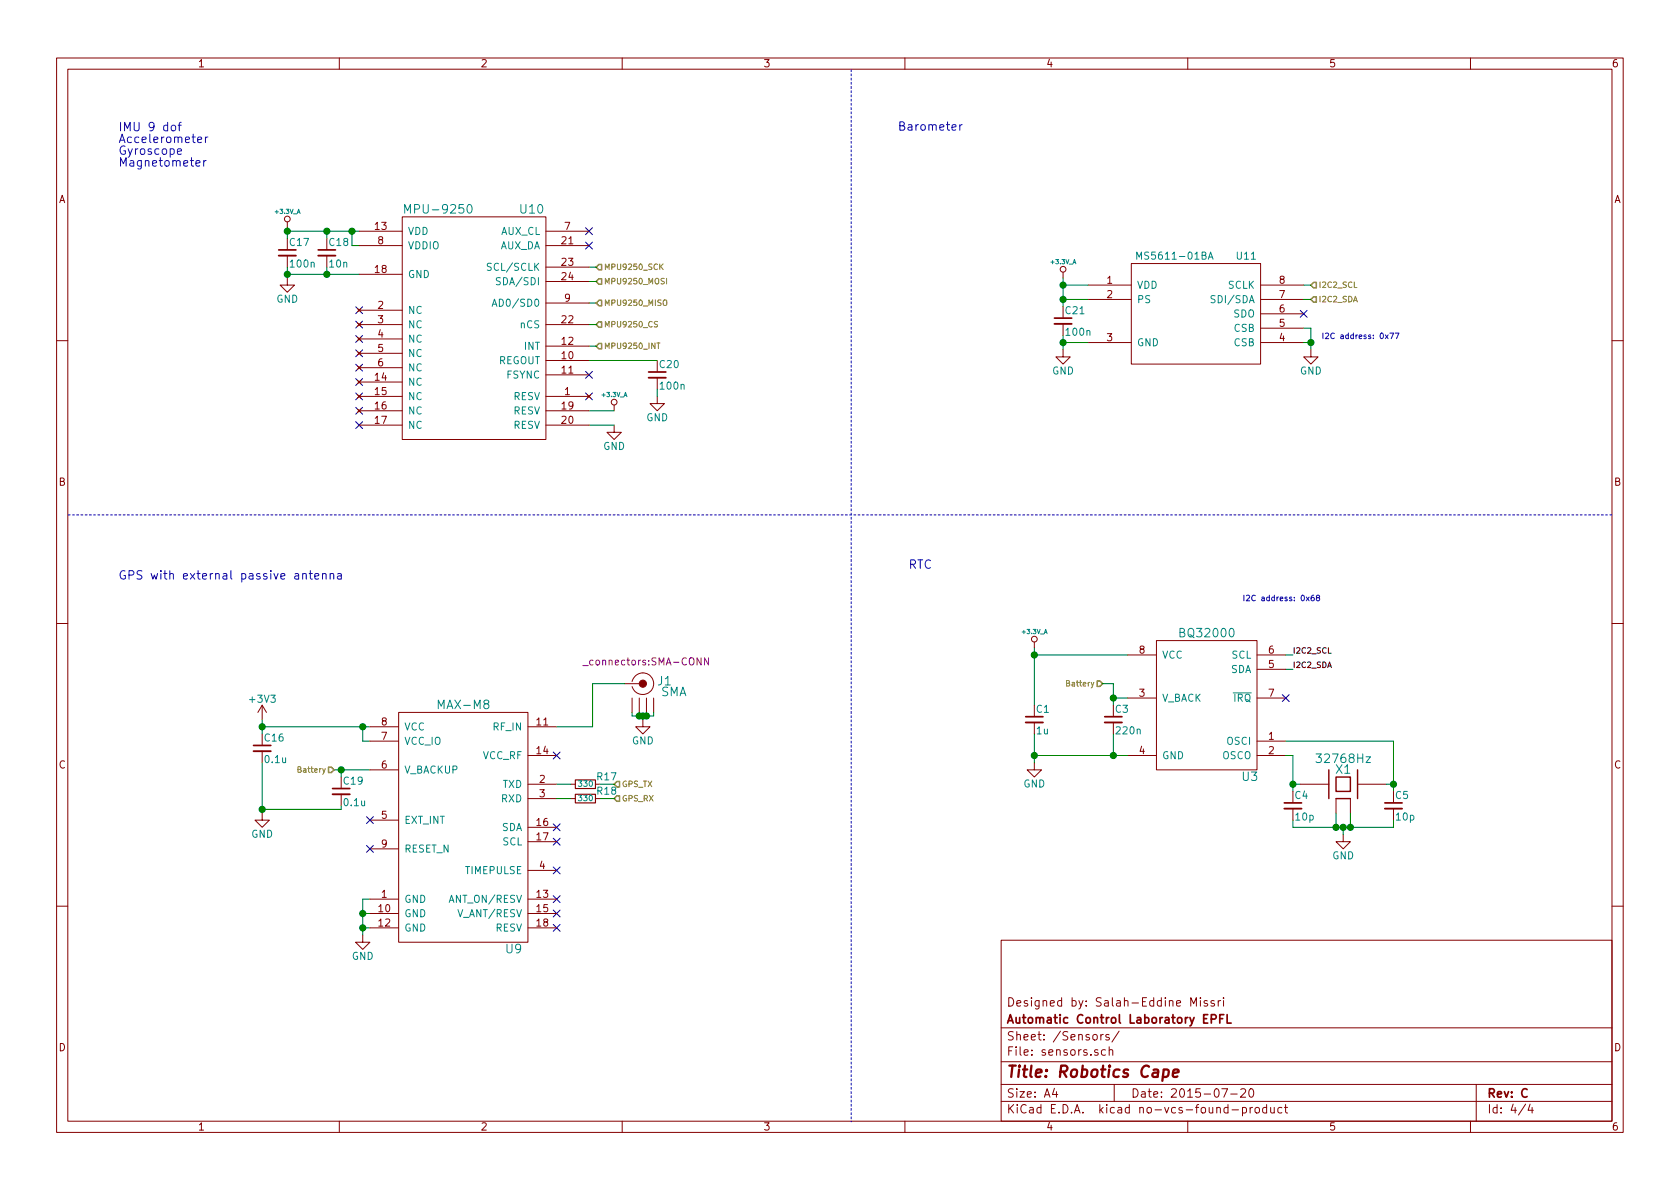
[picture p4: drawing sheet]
EESchema Schematic File Version 2
LIBS:power
LIBS:device
LIBS:transistors
LIBS:conn
LIBS:linear
LIBS:regul
LIBS:74xx
LIBS:cmos4000
LIBS:adc-dac
LIBS:memory
LIBS:xilinx
LIBS:microcontrollers
LIBS:dsp
LIBS:microchip
LIBS:analog_switches
LIBS:motorola
LIBS:texas
LIBS:intel
LIBS:audio
LIBS:interface
LIBS:digital-audio
LIBS:philips
LIBS:display
LIBS:cypress
LIBS:siliconi
LIBS:opto
LIBS:atmel
LIBS:contrib
LIBS:valves
LIBS:phoenix
LIBS:cvra
LIBS:_wireless
LIBS:_stm32
LIBS:_sensors
LIBS:_power
LIBS:_motor_drivers
LIBS:_linear-regulators
LIBS:_ic
LIBS:_div
LIBS:_connectors
LIBS:_charge-pump-regulators
LIBS:_audio
LIBS:_antenna
LIBS:National
LIBS:Mec
LIBS:IRF
LIBS:Comp2014
LIBS:robocape-cache
EELAYER 25 0
EELAYER END
$Descr A4 11693 8268
encoding utf-8
Sheet 4 4
Title "Robotics Cape"
Date "2015-07-20"
Rev "C"
Comp "Automatic Control Laboratory EPFL"
Comment1 "Designed by: Salah-Eddine Missri"
Comment2 ""
Comment3 ""
Comment4 ""
$EndDescr
NoConn ~ 2500 2950
NoConn ~ 2500 2850
NoConn ~ 2500 2750
NoConn ~ 2500 2650
NoConn ~ 2500 2550
NoConn ~ 2500 2450
NoConn ~ 2500 2350
NoConn ~ 2500 2250
NoConn ~ 2500 2150
$Comp
L +3.3V_A #PWR085
U 1 1
P 2000 1575
F 0 "#PWR085" H 2000 1535 30  0001 C CNN
F 1 "+3.3V_A" H 2000 1685 30  0000 C CNN
F 2 "" H 2000 1575 60  0000 C CNN
F 3 "" H 2000 1575 60  0000 C CNN
	1    2000 1575
	1    0    0    -1  
$EndComp
Wire Wire Line
	2000 1600 2500 1600
Wire Wire Line
	2450 1600 2450 1700
Wire Wire Line
	2450 1700 2500 1700
Connection ~ 2450 1600
$Comp
L GND #PWR086
U 1 1
P 2000 1925
F 0 "#PWR086" H 2000 1675 50  0001 C CNN
F 1 "GND" H 2000 1775 50  0000 C CNN
F 2 "" H 2000 1925 60  0000 C CNN
F 3 "" H 2000 1925 60  0000 C CNN
	1    2000 1925
	1    0    0    -1  
$EndComp
Wire Wire Line
	2000 1900 2500 1900
$Comp
L C_Small C18
U 1 1
P 2275 1750
F 0 "C18" H 2285 1820 50  0000 L CNN
F 1 "10n" H 2285 1670 50  0000 L CNN
F 2 "Capacitors_SMD:C_0402" H 2275 1750 60  0001 C CNN
F 3 "" H 2275 1750 60  0000 C CNN
	1    2275 1750
	1    0    0    -1  
$EndComp
$Comp
L C_Small C17
U 1 1
P 2000 1750
F 0 "C17" H 2010 1820 50  0000 L CNN
F 1 "100n" H 2010 1670 50  0000 L CNN
F 2 "Capacitors_SMD:C_0402" H 2000 1750 60  0001 C CNN
F 3 "" H 2000 1750 60  0000 C CNN
	1    2000 1750
	1    0    0    -1  
$EndComp
Wire Wire Line
	2000 1575 2000 1650
Connection ~ 2000 1600
Wire Wire Line
	2000 1850 2000 1925
Connection ~ 2000 1900
Wire Wire Line
	2275 1850 2275 1900
Connection ~ 2275 1900
Wire Wire Line
	2275 1650 2275 1600
Connection ~ 2275 1600
NoConn ~ 4100 1600
NoConn ~ 4100 1700
Text HLabel 4150 1850 2    39   Input ~ 0
MPU9250_SCK
Wire Wire Line
	4150 1850 4100 1850
Text HLabel 4150 1950 2    39   Input ~ 0
MPU9250_MOSI
Text HLabel 4150 2100 2    39   Input ~ 0
MPU9250_MISO
Text HLabel 4150 2250 2    39   Input ~ 0
MPU9250_CS
Wire Wire Line
	4150 1950 4100 1950
Wire Wire Line
	4150 2100 4100 2100
Wire Wire Line
	4100 2250 4150 2250
Text HLabel 4150 2400 2    39   Input ~ 0
MPU9250_INT
Wire Wire Line
	4150 2400 4100 2400
$Comp
L C_Small C20
U 1 1
P 4575 2600
F 0 "C20" H 4585 2670 50  0000 L CNN
F 1 "100n" H 4585 2520 50  0000 L CNN
F 2 "Capacitors_SMD:C_0402" H 4575 2600 60  0001 C CNN
F 3 "" H 4575 2600 60  0000 C CNN
	1    4575 2600
	1    0    0    -1  
$EndComp
NoConn ~ 4100 2600
NoConn ~ 4100 2750
$Comp
L +3.3V_A #PWR087
U 1 1
P 4275 2850
F 0 "#PWR087" H 4275 2810 30  0001 C CNN
F 1 "+3.3V_A" H 4275 2960 30  0000 C CNN
F 2 "" H 4275 2850 60  0000 C CNN
F 3 "" H 4275 2850 60  0000 C CNN
	1    4275 2850
	1    0    0    -1  
$EndComp
Wire Wire Line
	4275 2850 4100 2850
$Comp
L GND #PWR088
U 1 1
P 4275 2950
F 0 "#PWR088" H 4275 2700 50  0001 C CNN
F 1 "GND" H 4275 2800 50  0000 C CNN
F 2 "" H 4275 2950 60  0000 C CNN
F 3 "" H 4275 2950 60  0000 C CNN
	1    4275 2950
	1    0    0    -1  
$EndComp
Wire Wire Line
	4275 2950 4100 2950
$Comp
L GND #PWR089
U 1 1
P 4575 2750
F 0 "#PWR089" H 4575 2500 50  0001 C CNN
F 1 "GND" H 4575 2600 50  0000 C CNN
F 2 "" H 4575 2750 60  0000 C CNN
F 3 "" H 4575 2750 60  0000 C CNN
	1    4575 2750
	1    0    0    -1  
$EndComp
Wire Wire Line
	4100 2500 4575 2500
Wire Wire Line
	4575 2700 4575 2750
$Comp
L MS5611-01BA U11
U 1 1
P 8325 2175
F 0 "U11" H 8675 2575 50  0000 C CNN
F 1 "MS5611-01BA" H 8175 2575 50  0000 C CNN
F 2 "_sensors:_MS5611-01BA" H 8325 2175 50  0001 C CNN
F 3 "DOCUMENTATION" H 8325 2175 50  0001 C CNN
	1    8325 2175
	1    0    0    -1  
$EndComp
NoConn ~ 9075 2175
$Comp
L GND #PWR090
U 1 1
P 9125 2425
F 0 "#PWR090" H 9125 2175 50  0001 C CNN
F 1 "GND" H 9125 2275 50  0000 C CNN
F 2 "" H 9125 2425 60  0000 C CNN
F 3 "" H 9125 2425 60  0000 C CNN
	1    9125 2425
	1    0    0    -1  
$EndComp
Wire Wire Line
	9075 2275 9125 2275
Wire Wire Line
	9125 2275 9125 2425
Wire Wire Line
	9075 2375 9125 2375
Connection ~ 9125 2375
Text HLabel 9125 2075 2    39   Input ~ 0
I2C2_SDA
Text HLabel 9125 1975 2    39   Input ~ 0
I2C2_SCL
Wire Wire Line
	9125 1975 9075 1975
Wire Wire Line
	9075 2075 9125 2075
$Comp
L +3.3V_A #PWR091
U 1 1
P 7400 1925
F 0 "#PWR091" H 7400 1885 30  0001 C CNN
F 1 "+3.3V_A" H 7400 2035 30  0000 C CNN
F 2 "" H 7400 1925 60  0000 C CNN
F 3 "" H 7400 1925 60  0000 C CNN
	1    7400 1925
	1    0    0    -1  
$EndComp
$Comp
L C_Small C21
U 1 1
P 7400 2225
F 0 "C21" H 7410 2295 50  0000 L CNN
F 1 "100n" H 7410 2145 50  0000 L CNN
F 2 "Capacitors_SMD:C_0402" H 7400 2225 60  0001 C CNN
F 3 "" H 7400 2225 60  0000 C CNN
	1    7400 2225
	1    0    0    -1  
$EndComp
Wire Wire Line
	7400 2075 7575 2075
Wire Wire Line
	7400 1925 7400 2125
Wire Wire Line
	7400 2325 7400 2425
Wire Wire Line
	7400 2375 7575 2375
Connection ~ 7400 2075
Wire Wire Line
	7575 1975 7400 1975
Connection ~ 7400 1975
$Comp
L GND #PWR092
U 1 1
P 7400 2425
F 0 "#PWR092" H 7400 2175 50  0001 C CNN
F 1 "GND" H 7400 2275 50  0000 C CNN
F 2 "" H 7400 2425 60  0000 C CNN
F 3 "" H 7400 2425 60  0000 C CNN
	1    7400 2425
	1    0    0    -1  
$EndComp
Connection ~ 7400 2375
Text Notes 9200 2350 0    39   ~ 0
I2C address: 0x77\n
$Comp
L +3V3 #PWR093
U 1 1
P 1825 5000
F 0 "#PWR093" H 1825 4850 50  0001 C CNN
F 1 "+3V3" H 1825 5140 50  0000 C CNN
F 2 "" H 1825 5000 60  0000 C CNN
F 3 "" H 1825 5000 60  0000 C CNN
	1    1825 5000
	1    0    0    -1  
$EndComp
Wire Wire Line
	1825 5050 2575 5050
Wire Wire Line
	2525 5050 2525 5150
Wire Wire Line
	2525 5150 2575 5150
Connection ~ 2525 5050
Wire Wire Line
	2325 5350 2575 5350
$Comp
L GND #PWR094
U 1 1
P 2525 6500
F 0 "#PWR094" H 2525 6250 50  0001 C CNN
F 1 "GND" H 2525 6350 50  0000 C CNN
F 2 "" H 2525 6500 60  0000 C CNN
F 3 "" H 2525 6500 60  0000 C CNN
	1    2525 6500
	1    0    0    -1  
$EndComp
Wire Wire Line
	2525 6250 2525 6500
Wire Wire Line
	2525 6450 2575 6450
Wire Wire Line
	2525 6350 2575 6350
Connection ~ 2525 6450
Wire Wire Line
	2525 6250 2575 6250
Connection ~ 2525 6350
NoConn ~ 3875 5750
NoConn ~ 3875 5850
NoConn ~ 3875 6350
NoConn ~ 3875 6450
NoConn ~ 3875 6250
$Comp
L MAX-M8 U9
U 1 1
P 3225 5400
F 0 "U9" H 3575 4200 60  0000 C CNN
F 1 "MAX-M8" H 3225 5900 60  0000 C CNN
F 2 "_sensors:MAX-M8" H 4075 5850 60  0001 C CNN
F 3 "" H 4075 5850 60  0000 C CNN
	1    3225 5400
	1    0    0    -1  
$EndComp
NoConn ~ 2575 5900
NoConn ~ 2575 5700
NoConn ~ 3875 5250
NoConn ~ 3875 6050
$Comp
L R_Small R17
U 1 1
P 4075 5450
F 0 "R17" V 4025 5525 50  0000 L CNN
F 1 "330" V 4075 5450 39  0000 C CNN
F 2 "Resistors_SMD:R_0402" H 4075 5450 60  0001 C CNN
F 3 "" H 4075 5450 60  0000 C CNN
	1    4075 5450
	0    1    1    0   
$EndComp
$Comp
L R_Small R18
U 1 1
P 4075 5550
F 0 "R18" V 4025 5625 50  0000 L CNN
F 1 "330" V 4075 5550 39  0000 C CNN
F 2 "Resistors_SMD:R_0402" H 4075 5550 60  0001 C CNN
F 3 "" H 4075 5550 60  0000 C CNN
	1    4075 5550
	0    1    1    0   
$EndComp
Wire Wire Line
	3975 5450 3875 5450
Wire Wire Line
	3875 5550 3975 5550
Text HLabel 4275 5450 2    39   Input ~ 0
GPS_TX
Wire Wire Line
	4275 5450 4175 5450
Text HLabel 4275 5550 2    39   Input ~ 0
GPS_RX
Wire Wire Line
	4275 5550 4175 5550
$Comp
L C_Small C16
U 1 1
P 1825 5200
F 0 "C16" H 1835 5270 50  0000 L CNN
F 1 "0.1u" H 1835 5120 50  0000 L CNN
F 2 "Capacitors_SMD:C_0402" H 1825 5200 60  0001 C CNN
F 3 "" H 1825 5200 60  0000 C CNN
	1    1825 5200
	1    0    0    -1  
$EndComp
Wire Wire Line
	1825 5000 1825 5100
Connection ~ 1825 5050
$Comp
L GND #PWR095
U 1 1
P 1825 5650
F 0 "#PWR095" H 1825 5400 50  0001 C CNN
F 1 "GND" H 1825 5500 50  0000 C CNN
F 2 "" H 1825 5650 60  0000 C CNN
F 3 "" H 1825 5650 60  0000 C CNN
	1    1825 5650
	1    0    0    -1  
$EndComp
$Comp
L C_Small C19
U 1 1
P 2375 5500
F 0 "C19" H 2385 5570 50  0000 L CNN
F 1 "0.1u" H 2385 5420 50  0000 L CNN
F 2 "Capacitors_SMD:C_0402" H 2375 5500 60  0001 C CNN
F 3 "" H 2375 5500 60  0000 C CNN
	1    2375 5500
	1    0    0    -1  
$EndComp
Wire Wire Line
	2375 5400 2375 5350
Connection ~ 2375 5350
Wire Wire Line
	2375 5600 2375 5625
Wire Wire Line
	2375 5625 1825 5625
Wire Wire Line
	1825 5300 1825 5650
Connection ~ 1825 5625
Text HLabel 2325 5350 0    39   Input ~ 0
Battery
Text Notes 825  1150 0    59   ~ 0
IMU 9 dof\nAccelerometer\nGyroscope\nMagnetometer
Text Notes 6250 900  0    59   ~ 0
Barometer
Text Notes 825  4025 0    59   ~ 0
GPS with external passive antenna
Wire Notes Line
	5925 475  5925 7800
Wire Notes Line
	475  3575 11225 3575
$Comp
L SMA J1
U 1 1
P 4500 5050
F 0 "J1" H 4625 5365 60  0000 C CNN
F 1 "SMA" H 4690 5290 60  0000 C CNN
F 2 "_connectors:SMA-CONN" H 4500 5500 50  0000 C CNN
F 3 "" H 4500 5050 60  0000 C CNN
	1    4500 5050
	1    0    0    -1  
$EndComp
$Comp
L GND #PWR096
U 1 1
P 4475 5000
F 0 "#PWR096" H 4475 4750 50  0001 C CNN
F 1 "GND" H 4475 4850 50  0000 C CNN
F 2 "" H 4475 5000 60  0000 C CNN
F 3 "" H 4475 5000 60  0000 C CNN
	1    4475 5000
	1    0    0    -1  
$EndComp
Wire Wire Line
	4550 4975 4550 4950
Wire Wire Line
	4475 4975 4475 5000
Wire Wire Line
	4400 4975 4550 4975
Wire Wire Line
	4500 4950 4500 4975
Connection ~ 4500 4975
Wire Wire Line
	4450 4950 4450 4975
Connection ~ 4475 4975
Wire Wire Line
	4400 4975 4400 4950
Connection ~ 4450 4975
Wire Wire Line
	4350 4750 4125 4750
Wire Wire Line
	4125 4750 4125 5050
Wire Wire Line
	4125 5050 3875 5050
$Comp
L BQ32000 U3
U 1 1
P 8400 4850
F 0 "U3" H 8700 4300 59  0000 C CNN
F 1 "BQ32000" H 8400 5300 59  0000 C CNN
F 2 "SMD_Packages:SOIC-8-N" H 8400 5500 39  0001 C CNN
F 3 "" H 8400 5500 39  0000 C CNN
	1    8400 4850
	1    0    0    -1  
$EndComp
$Comp
L +3.3V_A #PWR097
U 1 1
P 7200 4500
F 0 "#PWR097" H 7200 4460 30  0001 C CNN
F 1 "+3.3V_A" H 7200 4610 30  0000 C CNN
F 2 "" H 7200 4500 60  0000 C CNN
F 3 "" H 7200 4500 60  0000 C CNN
	1    7200 4500
	1    0    0    -1  
$EndComp
Wire Wire Line
	7200 4550 7850 4550
Text Label 9000 4550 0    39   ~ 0
I2C2_SCL
Text Label 9000 4650 0    39   ~ 0
I2C2_SDA
Wire Wire Line
	9000 4550 8950 4550
Wire Wire Line
	8950 4650 9000 4650
Wire Wire Line
	7750 4750 7750 4900
Wire Wire Line
	7750 4850 7850 4850
$Comp
L C_Small C3
U 1 1
P 7750 5000
F 0 "C3" H 7760 5070 50  0000 L CNN
F 1 "220n" H 7760 4920 50  0000 L CNN
F 2 "Capacitors_SMD:C_0402" H 7750 5000 60  0001 C CNN
F 3 "" H 7750 5000 60  0000 C CNN
	1    7750 5000
	1    0    0    -1  
$EndComp
Connection ~ 7750 4850
$Comp
L GND #PWR098
U 1 1
P 7200 5300
F 0 "#PWR098" H 7200 5050 50  0001 C CNN
F 1 "GND" H 7200 5150 50  0000 C CNN
F 2 "" H 7200 5300 60  0000 C CNN
F 3 "" H 7200 5300 60  0000 C CNN
	1    7200 5300
	1    0    0    -1  
$EndComp
Wire Wire Line
	7750 5100 7750 5250
Wire Wire Line
	7200 5250 7850 5250
Connection ~ 7750 5250
$Comp
L C_Small C1
U 1 1
P 7200 5000
F 0 "C1" H 7210 5070 50  0000 L CNN
F 1 "1u" H 7210 4920 50  0000 L CNN
F 2 "Capacitors_SMD:C_0402" H 7200 5000 60  0001 C CNN
F 3 "" H 7200 5000 60  0000 C CNN
	1    7200 5000
	1    0    0    -1  
$EndComp
Wire Wire Line
	7200 4500 7200 4900
Connection ~ 7200 4550
Wire Wire Line
	7200 5100 7200 5300
Connection ~ 7200 5250
NoConn ~ 8950 4850
$Comp
L XTAL-SMD-4-PADS X1
U 1 1
P 9350 5450
F 0 "X1" H 9350 5550 60  0000 C CNN
F 1 "32768Hz" H 9350 5625 60  0000 C CNN
F 2 "_div:_TSX-3225-SMD-XTAL" H 9350 5450 60  0001 C CNN
F 3 "" H 9350 5450 60  0000 C CNN
	1    9350 5450
	1    0    0    -1  
$EndComp
Wire Wire Line
	8950 5150 9700 5150
Wire Wire Line
	9700 5150 9700 5500
Wire Wire Line
	9700 5450 9650 5450
Wire Wire Line
	9050 5450 9000 5450
Wire Wire Line
	9000 5250 9000 5500
Wire Wire Line
	9000 5250 8950 5250
$Comp
L GND #PWR099
U 1 1
P 9350 5800
F 0 "#PWR099" H 9350 5550 50  0001 C CNN
F 1 "GND" H 9350 5650 50  0000 C CNN
F 2 "" H 9350 5800 60  0000 C CNN
F 3 "" H 9350 5800 60  0000 C CNN
	1    9350 5800
	1    0    0    -1  
$EndComp
$Comp
L C_Small C5
U 1 1
P 9700 5600
F 0 "C5" H 9710 5670 50  0000 L CNN
F 1 "10p" H 9710 5520 50  0000 L CNN
F 2 "Capacitors_SMD:C_0402" H 9700 5600 60  0001 C CNN
F 3 "" H 9700 5600 60  0000 C CNN
	1    9700 5600
	1    0    0    -1  
$EndComp
$Comp
L C_Small C4
U 1 1
P 9000 5600
F 0 "C4" H 9010 5670 50  0000 L CNN
F 1 "10p" H 9010 5520 50  0000 L CNN
F 2 "Capacitors_SMD:C_0402" H 9000 5600 60  0001 C CNN
F 3 "" H 9000 5600 60  0000 C CNN
	1    9000 5600
	1    0    0    -1  
$EndComp
Connection ~ 9000 5450
Wire Wire Line
	9000 5700 9000 5750
Wire Wire Line
	9000 5750 9700 5750
Wire Wire Line
	9350 5750 9350 5800
Wire Wire Line
	9700 5750 9700 5700
Connection ~ 9350 5750
Wire Wire Line
	9400 5650 9400 5750
Connection ~ 9400 5750
Wire Wire Line
	9300 5650 9300 5750
Connection ~ 9300 5750
Connection ~ 9700 5450
Text Notes 8650 4175 0    39   ~ 0
I2C address: 0x68
Text Notes 6325 3950 0    59   ~ 0
RTC
Text HLabel 7675 4750 0    39   Input ~ 0
Battery
Wire Wire Line
	7675 4750 7750 4750
$Comp
L MPU-9250 U10
U 1 1
P 3300 2250
F 0 "U10" H 3700 3050 60  0000 C CNN
F 1 "MPU-9250" H 3050 3050 60  0000 C CNN
F 2 "Housings_DFN_QFN:QFN-24-1EP_3x3mm_Pitch0.4mm" H 3300 2850 60  0001 C CNN
F 3 "" H 3300 2850 60  0000 C CNN
	1    3300 2250
	1    0    0    -1  
$EndComp
$EndSCHEMATC
